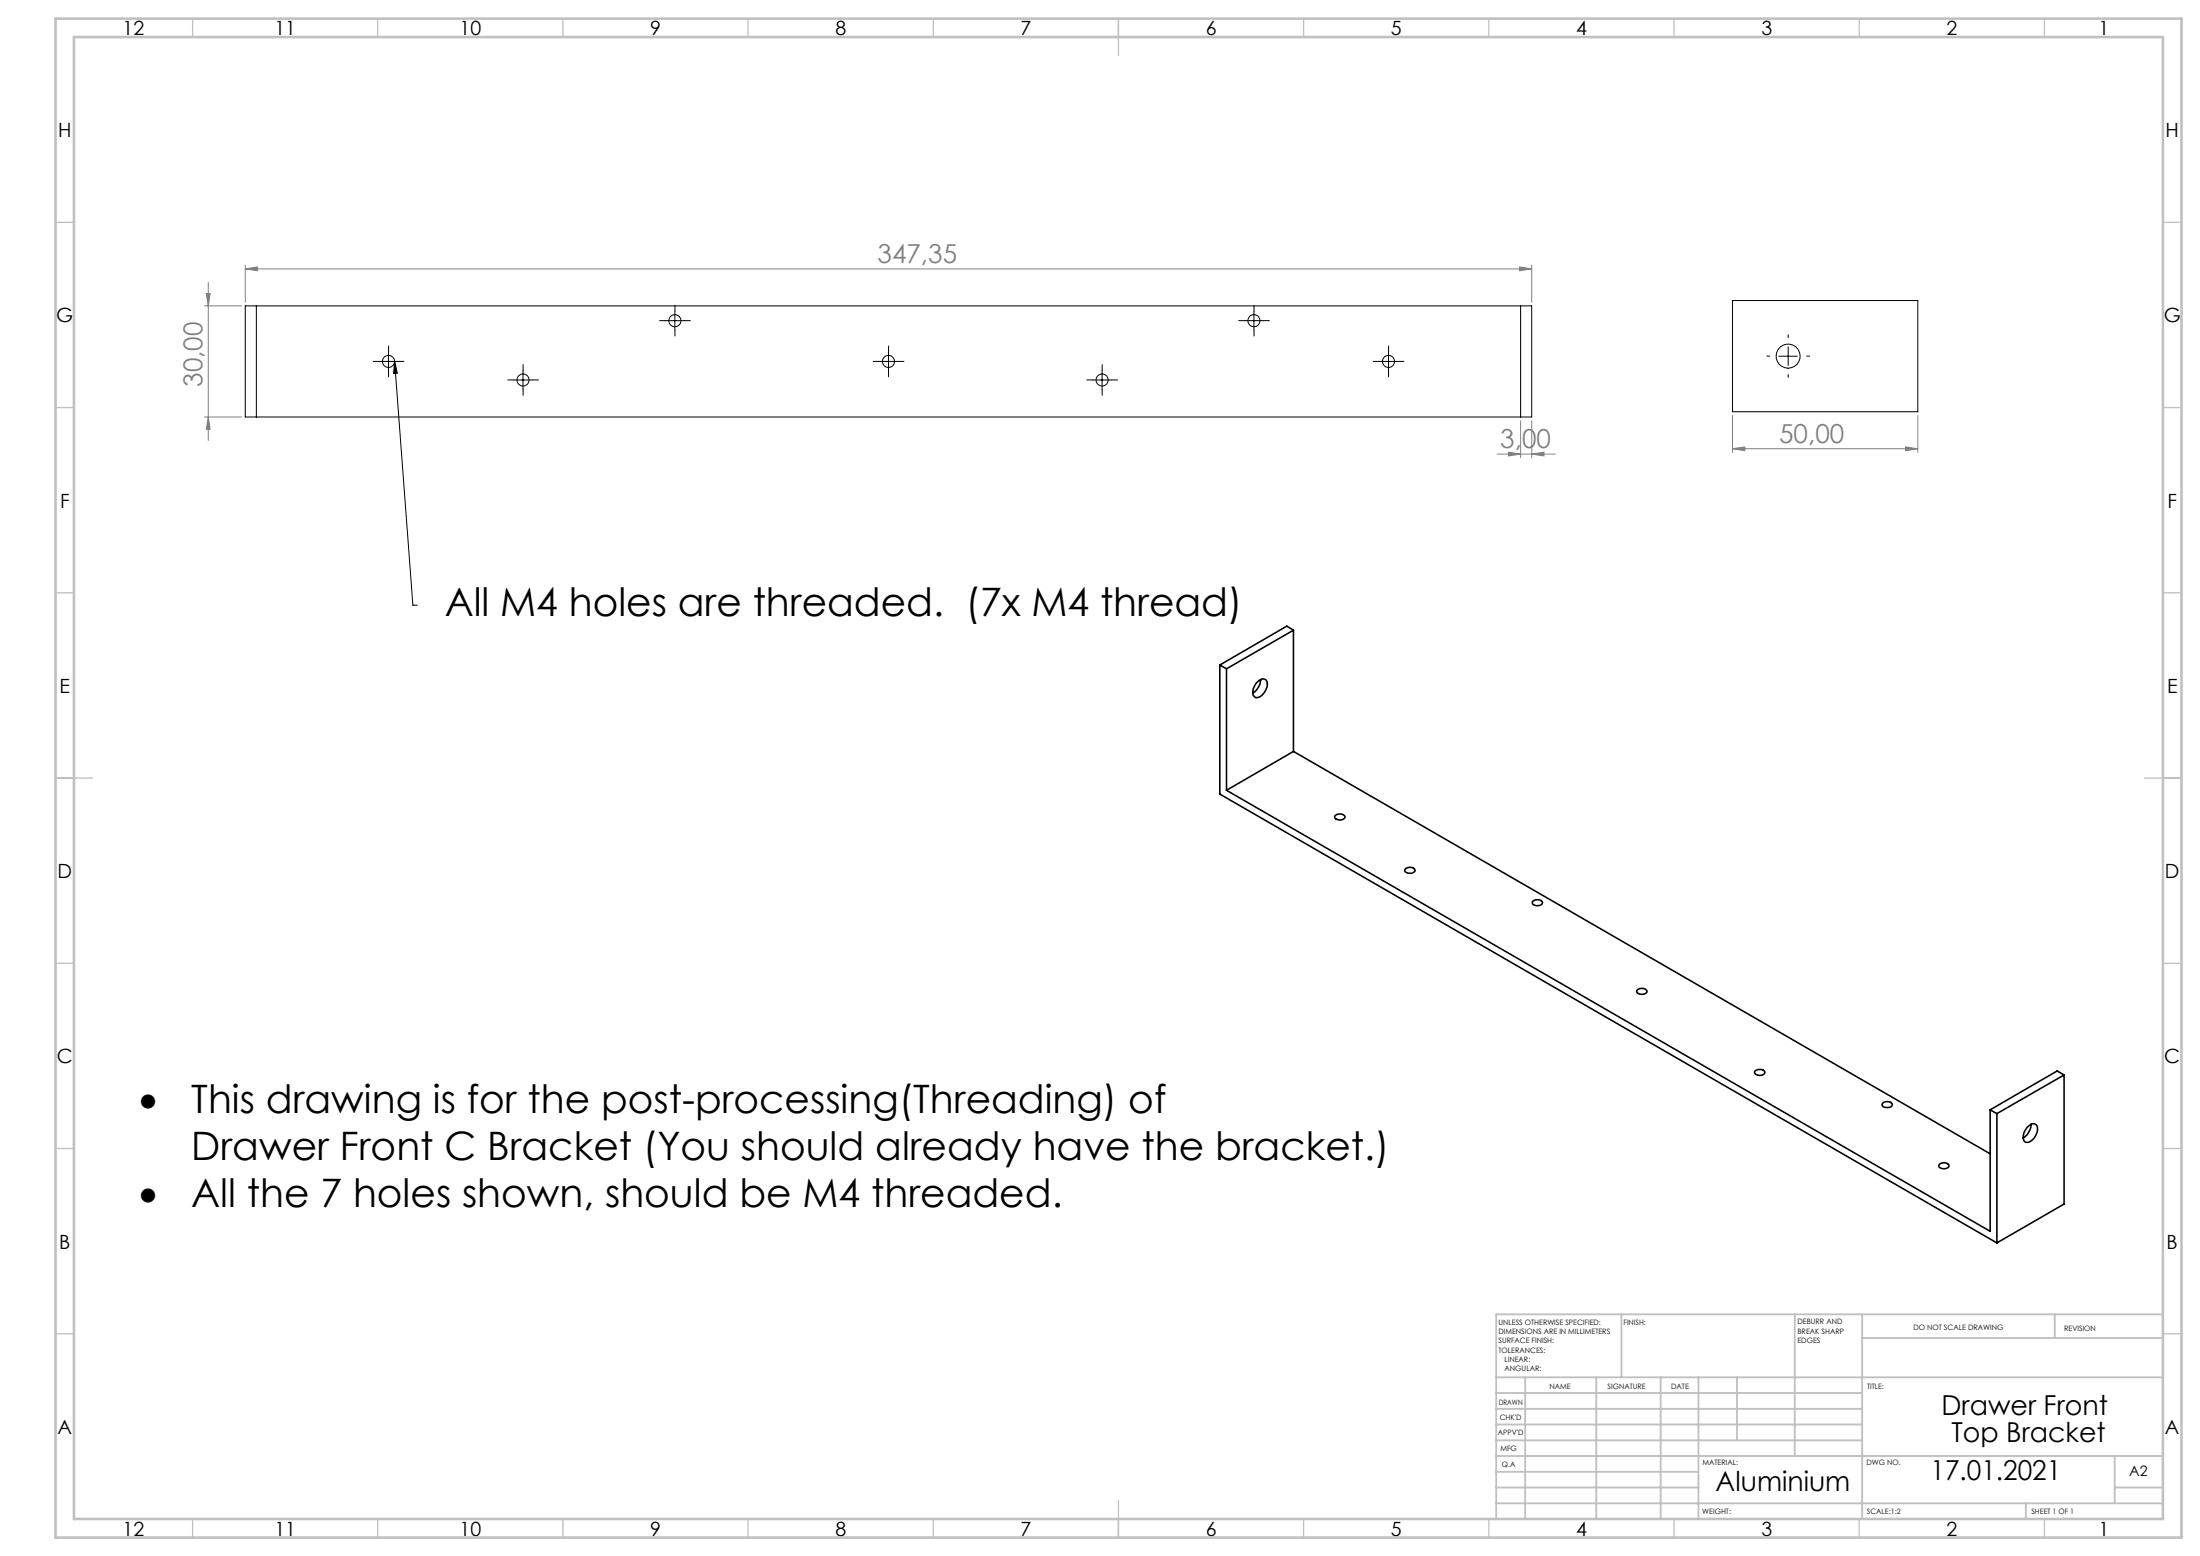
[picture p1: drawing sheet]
<svg xmlns="http://www.w3.org/2000/svg" width="594mm" height="420mm" viewBox="0 0 594 420" stroke-linecap="round" stroke-linejoin="round" font-family="sans-serif">
<g fill="none" stroke="#000" stroke-width=".27">
<path d="M102.4 97.6h5M104.9 95.1v5M106.5 97.5l5 65.9h1.2M106.5 97.5l.8 3.2-1 .1zM179.7 86.6h5M182.2 84.1v5M237.4 97.6h5M239.9 95.1v5M336.1 86.6h5M338.6 84.1v5M372.4 97.6h5M374.9 95.1v5"/>
<path d="M480.3 96.1h5M482.8 93.6v5.1M138.7 102.6h5M141.2 100.1v5M295.1 102.6h5M297.6 100.1v5"/>
</g>
<g fill="none" stroke="#808080" stroke-width=".27">
<path d="M55.7 79.3h1l-.5 3.3zM56.2 76.2v42.7M66.2 72.6l3.3-.5v1zM66.2 71.6v10M66.2 72.6h347.4M410.3 72.1l3.3 .5-3.3 .5zM413.6 71.6v10M55.2 82.6h10M55.2 112.6h10M56.2 112.6l.5 3.3h-1zM410.6 113.6v10M413.6 113.6v10"/>
<path d="M467.8 112.1v10M517.8 112.1v10M404.2 122.6h15.7M407.3 122l3.3 .6-3.3 .5zM413.6 122.6l3.3-.6v1.1zM467.8 121.1l3.3-.5v1.1zM467.8 121.1h50M514.5 120.6l3.3 .5-3.3 .6z"/>
</g>
<g fill="none" stroke="#000" stroke-width=".27" stroke-dasharray="15.2 1.3 1.3 1.3">
<path d="M102.4 97.6h-1.6M104.9 95.1v-1.7M107.4 97.6h1.7M179.7 86.6h-1.6M182.2 84.1v-1.7M182.2 89.1v1.6M184.7 86.6h1.7M237.4 97.6h-1.6M239.9 95.1v-1.7M242.4 97.6h1.7M336.1 86.6h-1.7M338.6 84.1v-1.7"/>
<path d="M338.6 89.1v1.6M341.1 86.6h1.6M372.4 97.6h-1.6M374.9 95.1v-1.7M377.4 97.6h1.7M477.8 96.1h-.7M482.8 91.1v-.7M487.8 96.1h.8M104.9 100.1v1.6M138.7 102.6h-1.6M141.2 100.1v-1.7M141.2 105.1v1.6"/>
<path d="M143.7 102.6h1.7M239.9 100.1v1.6M295.1 102.6h-1.7M297.6 100.1v-1.7M297.6 105.1v1.6M300.1 102.6h1.6M374.9 100.1v1.6M482.8 101.1v.8"/>
</g>
<g fill="none" stroke="#c0c0c0" stroke-width=".35">
<path d="M52 5v5M102 5v5M152 5v5M202 5v5M252 5v5M302 5v10M352 5v5M402 5v5M452 5v5M502 5v5M552 5v5M15 60h5"/>
<path d="M584 60h5M15 110h5M584 110h5M15 160h5M584 160h5M15 210h10M579 210h10M15 260h5M584 260h5M15 310h5M584 310h5M15 360h5"/>
<path d="M584 360h5M52 410v5M102 410v5M152 410v5M202 410v5M252 410v5M302 405v10M352 410v5M402 410v5M452 410v5M502 410v5M552 410v5"/>
</g>
<g fill="none" stroke="#c0c0c0" stroke-width=".5">
<path d="M437.8 354.8v17M484.6 354.8v38.2M502.8 354.8v55.2M554.8 354.8v6.4M584 354.8h-180v55.2M404 371.8h180M404 376h98.8M411.8 371.8v38.2M431 371.8v38.2M448.4 371.8v38.2M458.6 371.8v38.2M469 371.8v17"/>
<path d="M502.8 361.2h81.2M404 388.8h98.8M404 384.5h98.8M404 380.3h98.8M404 397.3h54.6M404 393h180M571 393v12.8M404 405.8h180M404 401.5h54.6M547 405.8v4.2M571 401.5h13"/>
</g>
<path d="M15 5h574v410h-574zM20 10h564v400h-564z" fill="none" stroke="#c0c0c0" stroke-width=".7"/>
<path d="M106.5 97.5l.8 3.2-1 .1z" fill="#000"/>
<g fill="#808080">
<path d="M410.3 72.1l3.3 .5-3.3 .5zM66.2 72.6l3.3-.5v1z"/>
<path d="M407.3 122l3.3 .6-3.3 .5zM413.6 122.6l3.3-.6v1.1z"/>
<path d="M514.5 120.6l3.3 .5-3.3 .6zM467.8 121.1l3.3-.5v1.1z"/>
<path d="M56.2 112.6l.5 3.3h-1zM55.7 79.3h1l-.5 3.3z"/>
</g>
<g fill="none" stroke="#000" stroke-width=".27">
<path d="M66.2 82.6h347.4v30h-347.4zM69.2 82.6v30M410.6 82.6v30M467.8 81.1h50v30h-50z"/>
<circle cx="104.9" cy="97.6" r="1.66"/>
<circle cx="182.2" cy="86.6" r="1.65"/>
<circle cx="239.9" cy="97.6" r="1.65"/>
<circle cx="338.6" cy="86.6" r="1.64"/>
<circle cx="374.9" cy="97.6" r="1.65"/>
<circle cx="482.8" cy="96.1" r="3.2"/>
<circle cx="141.2" cy="102.6" r="1.65"/>
<circle cx="297.6" cy="102.6" r="1.65"/>
</g>
<g fill="none" stroke="#000" stroke-width=".43">
<path d="M329.3 179.5l1.9 1M329.3 179.5v34.8l209.9 121.2M349.2 170.1l-18 10.4M349.2 170.1v32.7M349.2 170.1l-1.8-1.1-18.1 10.5M331.2 180.5v32.8M339.5 184a1.63 1.63 0 0 1 2.4-.4 3.6 3.6 0 0 1-2.8 4.7 2.09 2.09 0 0 1-.4-3.1zM340.4 183.4v.2a4.5 4.5 0 0 1-2.1 3.4M331.2 213.3l206.1 119.1v-32.8M349.2 202.8l-18 10.5M349.2 202.8l188.1 108.6M360.4 220.2a1.75 1.75 0 0 1 2.8 .3 1.67 1.67 0 0 1-2.9 0z"/>
<path d="M379.4 234.7a1.7 1.7 0 0 1 2.7 .3 1.67 1.67 0 0 1-2.8 0zM413.8 243.3a1.8 1.8 0 0 1 2.7 .3 1.66 1.66 0 0 1-2.7 .4zM442 267.3a1.7 1.7 0 0 1 2.7 .3 1.67 1.67 0 0 1-2.8 0zM473.8 289.1a1.8 1.8 0 0 1 2.7 .3 1.61 1.61 0 0 1-2.8 0zM508.2 297.9a1.7 1.7 0 0 1 2.7 .3 1.67 1.67 0 0 1-2.8 0zM537.3 299.6l1.9 1M557.3 290.2v34.8l-18.1 10.5M557.3 290.2l-18.1 10.4M557.3 290.2l-1.9-1.1-18.1 10.5M523.5 314.4a1.7 1.7 0 0 1 2.8 .3 1.67 1.67 0 0 1-2.9 0zM539.2 300.6v34.9M547.3 304.3a1.9 1.9 0 0 1 2.4-.8 3.3 3.3 0 0 1-1.4 4.5 1.17 1.17 0 0 1-1.4 .3 1.17 1.17 0 0 1-.6-1.3 4.1 4.1 0 0 1 1-2.7z"/>
<path d="M548.4 303.5a4.4 4.4 0 0 1-2.1 3.7"/>
</g>
<g font-size="10.6">
<text x="120.1" y="166.4">All M4 holes are threaded. (7x M4 thread)</text>
<text x="37.5" y="300.5">•</text>
<text x="51.7" y="300.5">This drawing is for the post-processing(Threading) of</text>
<text x="51.7" y="313.2">Drawer Front C Bracket (You should already have the bracket.)</text>
<text x="37.5" y="325.9">•</text>
<text x="51.7" y="325.9">All the 7 holes shown, should be M4 threaded.</text>
</g>
<g font-size="7.4">
<text x="524.2" y="381.9">Drawer Front</text>
<text x="526.9" y="389.3">Top Bracket</text>
<text x="521.3" y="399.6">17.01.2021</text>
<text x="463.2" y="402.5">Aluminium</text>
</g>
<g font-size="7.1" fill="#808080">
<text x="236.9" y="71">347,35</text>
<text x="54.7" y="104.4" transform="rotate(-90 54.7 104.4)">30,00</text>
<text x="480.4" y="119.6">50,00</text>
<text x="405.1" y="121">3,00</text>
</g>
<g font-size="5.3">
<text x="33.1" y="9.5">12</text>
<text x="74.1" y="9.5">11</text>
<text x="124.1" y="9.5">10</text>
<text x="175.6" y="9.5">9</text>
<text x="225.6" y="9.5">8</text>
<text x="275.6" y="9.5">7</text>
<text x="325.6" y="9.5">6</text>
<text x="375.6" y="9.5">5</text>
<text x="425.6" y="9.5">4</text>
<text x="475.6" y="9.5">3</text>
<text x="525.6" y="9.5">2</text>
<text x="566.6" y="9.5">1</text>
<text x="15.7" y="37">H</text>
<text x="584.7" y="37">H</text>
<text x="15.2" y="87">G</text>
<text x="584.2" y="87">G</text>
<text x="16.2" y="137">F</text>
<text x="585.2" y="137">F</text>
<text x="16.1" y="187">E</text>
<text x="585.1" y="187">E</text>
<text x="15.5" y="237">D</text>
<text x="584.5" y="237">D</text>
<text x="15.4" y="287">C</text>
<text x="584.4" y="287">C</text>
<text x="16" y="337">B</text>
<text x="585" y="337">B</text>
<text x="15.5" y="387">A</text>
<text x="584.5" y="387">A</text>
<text x="33.1" y="414.5">12</text>
<text x="74.1" y="414.5">11</text>
<text x="124.1" y="414.5">10</text>
<text x="175.6" y="414.5">9</text>
<text x="225.6" y="414.5">8</text>
<text x="275.6" y="414.5">7</text>
<text x="325.6" y="414.5">6</text>
<text x="375.6" y="414.5">5</text>
<text x="425.6" y="414.5">4</text>
<text x="475.6" y="414.5">3</text>
<text x="525.6" y="414.5">2</text>
<text x="566.6" y="414.5">1</text>
</g>
<text font-size="3.9" x="574.9" y="398.5">A2</text>
<g font-size="2">
<text x="404.6" y="357.6">UNLESS OTHERWISE SPECIFIED:</text>
<text x="438.4" y="357.6">FINISH:</text>
<text x="485.3" y="357.5">DEBURR AND</text>
<text x="485.3" y="360">BREAK SHARP</text>
<text x="516.6" y="359">DO NOT SCALE DRAWING</text>
<text x="557.3" y="359.2">REVISION</text>
<text x="404.6" y="360.1">DIMENSIONS ARE IN MILLIMETERS</text>
<text x="404.6" y="362.6">SURFACE FINISH:</text>
<text x="404.6" y="365.1">TOLERANCES:</text>
<text x="485.3" y="362.5">EDGES</text>
<text x="406.2" y="367.6">LINEAR:</text>
<text x="406.2" y="370.1">ANGULAR:</text>
<text x="418.3" y="375">NAME</text>
<text x="434" y="374.9">SIGNATURE</text>
<text x="451.2" y="374.9">DATE</text>
<text x="504.1" y="374.9">TITLE:</text>
<text x="404.6" y="379.1">DRAWN</text>
<text x="404.9" y="383.3">CHK'D</text>
<text x="404.4" y="387.4">APPV'D</text>
<text x="405.1" y="391.8">MFG</text>
<text x="405.5" y="396">Q.A</text>
<text x="459.6" y="395.5">MATERIAL:</text>
<text x="504" y="395.5">DWG NO.</text>
<text x="459.6" y="408.5">WEIGHT:</text>
<text x="504.1" y="408.6">SCALE:1:2</text>
<text x="548.5" y="408.6">SHEET 1 OF 1</text>
</g>
</svg>
